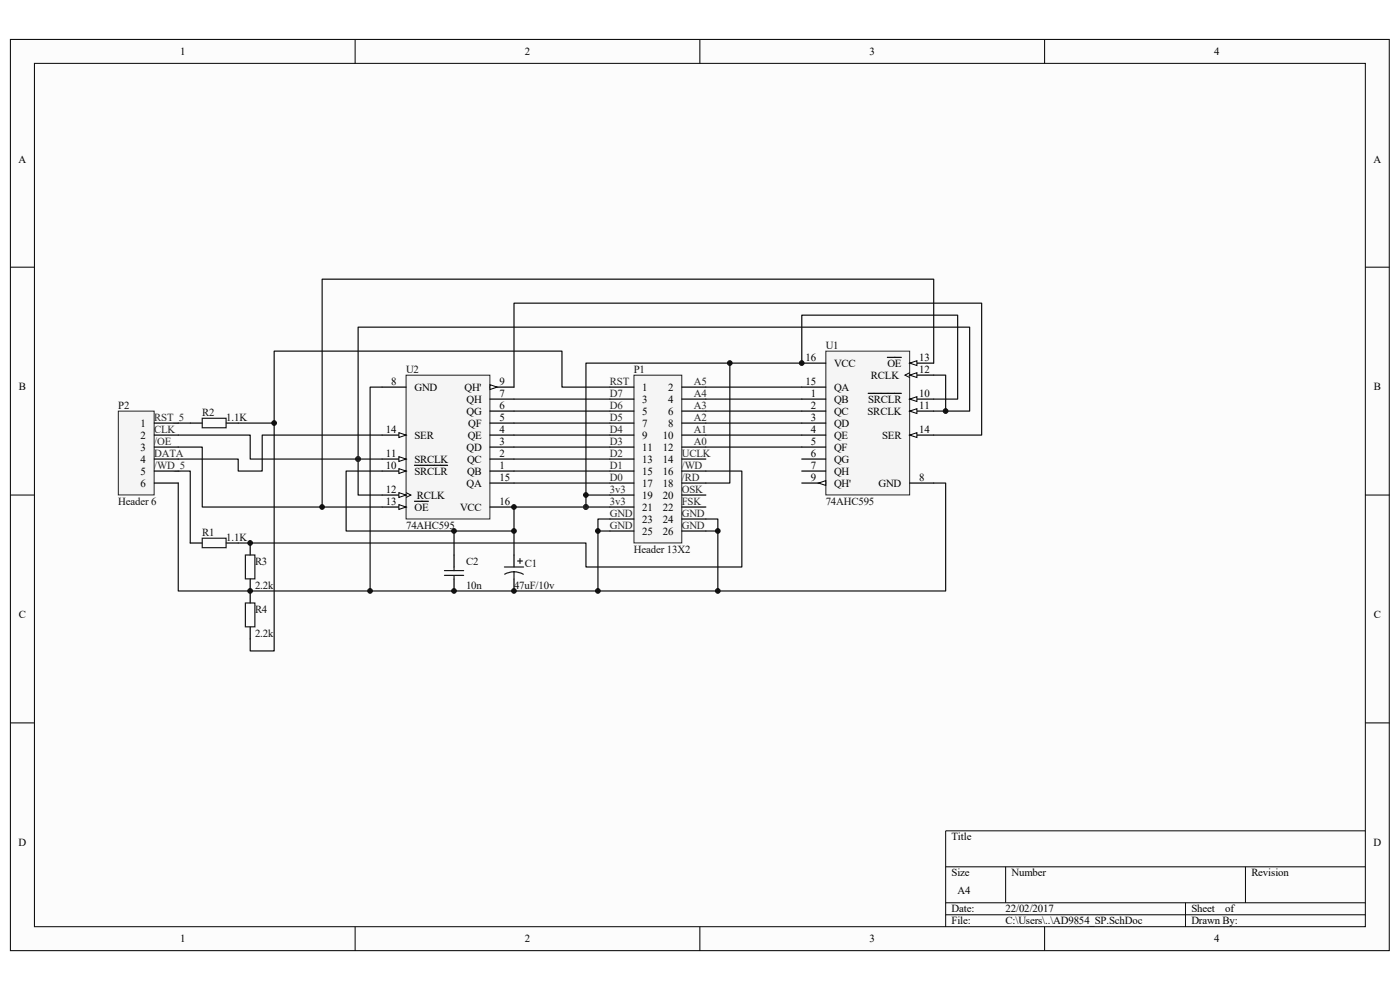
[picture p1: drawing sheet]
<svg xmlns="http://www.w3.org/2000/svg" width="297mm" height="210mm" viewBox="0 0 297 210" stroke-linecap="round" stroke-linejoin="round" font-family="sans-serif">
<path d="M2.2 8.4h292.5v193.3h-292.5z" fill="#fcfcfc"/>
<path d="M2.2 8.4h292.5v193.3h-292.5z" fill="none" stroke="#000" stroke-width=".21"/>
<path d="M7.3 13.5h282.3v183.1h-282.3z" fill="#fcfcfc"/>
<g fill="none" stroke="#000" stroke-width=".21">
<path d="M7.3 13.4h282.3v183.2h-282.3zM75.3 8.3v5.1M148.5 8.3v5.1M221.6 8.3v5.1M2.2 56.7h5.1M289.7 56.7h5M2.2 105h5.1M289.7 105h5M2.2 153.3h5.1M289.7 153.3h5M289.7 176.2h-89.1v20.4M75.3 196.6v5.1"/>
<path d="M148.5 196.6v5.1M200.6 183.9h89.1M200.6 191.5h89.1M200.6 194h89.1M213.3 183.9v7.6M221.6 196.6v5.1M251.5 191.5v5.1M264.2 183.9v7.6"/>
</g>
<g fill="#0e0e0e" stroke="#0e0e0e" stroke-width=".21">
<circle cx="76" cy="97.4" r=".5"/>
<circle cx="124.3" cy="107.5" r=".5"/>
</g>
<path d="M134.5 79.6h10.1v35.6h-10.1z" fill="#f5f5f5"/>
<path d="M134.5 79.6h10.1v35.6h-10.1z" fill="none" stroke="#262626" stroke-width=".21"/>
<g fill="none" stroke="#000" stroke-width=".25">
<path d="M129.4 82.1h5.1M129.4 84.7h5.1M129.4 87.2h5.1M129.4 89.7h5.1M129.4 92.3h5.1M129.4 94.8h5.1M129.4 97.4h5.1M129.4 99.9h5.1M144.7 82.1h5M144.7 84.7h5M144.7 87.2h5M144.7 89.7h5"/>
<path d="M144.7 92.3h5M144.7 94.8h5M144.7 97.4h5M144.7 99.9h5M129.4 102.5h5.1M129.4 105h5.1M129.4 107.6h5.1M129.4 110.1h5.1M129.4 112.6h5.1M144.7 102.5h5M144.7 105h5M144.7 107.6h5"/>
<path d="M144.7 110.1h5M144.7 112.6h5"/>
</g>
<path d="M86.2 79.6h17.7v30.5h-17.7z" fill="#f5f5f5"/>
<path d="M86.1 79.6h17.8v30.5h-17.8z" fill="none" stroke="#262626" stroke-width=".21"/>
<path d="M81.1 107.6h5" fill="none" stroke="#000" stroke-width=".25"/>
<path d="M84.6 107l1.5 .6-1.5 .5z" fill="#fcfcfc" stroke="#000" stroke-width=".21"/>
<path d="M81.1 105h5M87.9 106.3h3" fill="none" stroke="#000" stroke-width=".25"/>
<path d="M86.1 104.5l1.1 .5-1.1 .5" fill="none" stroke="#000" stroke-width=".21"/>
<path d="M84.6 104.5l1.5 .5-1.5 .5z" fill="#fcfcfc" stroke="#000" stroke-width=".21"/>
<path d="M81.1 92.3h5" fill="none" stroke="#000" stroke-width=".25"/>
<path d="M84.6 91.8l1.5 .5-1.5 .5z" fill="#fcfcfc" stroke="#000" stroke-width=".21"/>
<path d="M81.1 99.9h5" fill="none" stroke="#000" stroke-width=".25"/>
<path d="M84.6 99.4l1.5 .5-1.5 .5z" fill="#fcfcfc" stroke="#000" stroke-width=".21"/>
<path d="M81.1 97.4h5M87.9 98.7h7" fill="none" stroke="#000" stroke-width=".25"/>
<path d="M84.6 96.9l1.5 .5-1.5 .5z" fill="#fcfcfc" stroke="#000" stroke-width=".21"/>
<path d="M104 99.9h5M104 97.4h5M104 94.8h5M104 92.3h5M104 89.7h5M104 87.2h5M104 84.7h5M104 82.1h5M104 102.5h5" fill="none" stroke="#000" stroke-width=".25"/>
<path d="M104 81.6l1.5 .5-1.5 .5z" fill="#fcfcfc" stroke="#000" stroke-width=".21"/>
<path d="M81.1 82.1h5M104 107.6h5" fill="none" stroke="#000" stroke-width=".25"/>
<path d="M175.2 74.5h17.8v30.5h-17.8z" fill="#f5f5f5"/>
<path d="M175.2 74.5h17.8v30.5h-17.8z" fill="none" stroke="#262626" stroke-width=".21"/>
<path d="M193 77h5.1" fill="none" stroke="#000" stroke-width=".25"/>
<path d="M193 77l1.5-.5v1z" fill="#fcfcfc" stroke="#000" stroke-width=".21"/>
<path d="M188.3 75.8h2.9M193 79.6h5.1" fill="none" stroke="#000" stroke-width=".25"/>
<path d="M193 79.1l-1 .5 1 .5" fill="none" stroke="#000" stroke-width=".21"/>
<path d="M193 79.6l1.5-.5v1z" fill="#fcfcfc" stroke="#000" stroke-width=".21"/>
<path d="M193 92.3h5.1" fill="none" stroke="#000" stroke-width=".25"/>
<path d="M193 92.3l1.5-.5v1z" fill="#fcfcfc" stroke="#000" stroke-width=".21"/>
<path d="M193 84.7h5.1" fill="none" stroke="#000" stroke-width=".25"/>
<path d="M193 84.7l1.5-.5v1z" fill="#fcfcfc" stroke="#000" stroke-width=".21"/>
<path d="M184.2 83.4h7M193 87.2h5.1" fill="none" stroke="#000" stroke-width=".25"/>
<path d="M193 87.2l1.5-.5v1z" fill="#fcfcfc" stroke="#000" stroke-width=".21"/>
<path d="M170.1 82.1h5.1M170.1 84.7h5.1M170.1 87.2h5.1M170.1 89.7h5.1M170.1 92.3h5.1M170.1 94.8h5.1M170.1 97.4h5.1M170.1 99.9h5.1M170.1 102.5h5.1" fill="none" stroke="#000" stroke-width=".25"/>
<path d="M173.7 102.5l1.5-.5v1z" fill="#fcfcfc" stroke="#000" stroke-width=".21"/>
<path d="M170.1 77h5.1M40.4 89.7h2.5M48 89.7h2.5M40.4 115.2h2.5M48 115.2h2.5M53.1 115.2v2.5M193 102.5h5.1M53.1 122.8v5.1M53.1 133v2.5" fill="none" stroke="#000" stroke-width=".25"/>
<g fill="none" stroke="#0e0e0e" stroke-width=".25">
<path d="M154.8 77v25.5h-5.1M198.1 77v-17.8h-129.8v48.4h12.8M198.1 79.6h2.5v7.6M37.8 94.8h5.1v12.8h25.4M37.8 92.3h15.3v5.1h28M81.1 82.1h-2.6v43.3h48.3M81.1 99.9h-7.7v12.7h35.6v-5h20.4M81.1 92.3h-25.5v7.6h-5.1v-2.5h-12.7M109 82.1v-17.8h99.2v28h-10.1M109 84.7h20.4M109 87.2h20.4M109 89.7h20.4"/>
<path d="M109 92.3h20.4M109 94.8h20.4M109 97.4h20.4M109 99.9h20.4M149.7 82.1h20.4M149.7 84.7h20.4M149.7 87.2h20.4M149.7 89.7h20.4M149.7 92.3h20.4M149.7 94.8h20.4M198.1 87.2h7.6v-17.8h-129.7v35.6h5.1M109 102.5h20.4"/>
<path d="M126.8 112.6h2.6M149.7 110.1h2.6v15.3M149.7 112.6h2.6M198.1 102.5h2.5v22.9h-73.8v-15.3h2.6"/>
</g>
<g fill="#262626" stroke="#262626" stroke-width=".21">
<circle cx="76" cy="97.4" r=".5"/>
<circle cx="124.3" cy="107.5" r=".5"/>
</g>
<path d="M42.9 88.7h5.1v2h-5.1zM42.9 114.2h5.1v2h-5.1zM52.1 117.7h2v5.1h-2zM52.1 127.9h2v5.1h-2z" fill="none" stroke="#1c1c1c" stroke-width=".25"/>
<path d="M25.1 87.2h7.6v17.8h-7.6z" fill="#f5f5f5"/>
<path d="M25.1 87.2h7.6v17.8h-7.6z" fill="none" stroke="#262626" stroke-width=".21"/>
<path d="M32.7 89.7h5.1M32.7 92.3h5.1M32.7 94.8h5.1M32.7 97.4h5.1M32.7 99.9h5.1M32.7 102.5h5.1M96.3 117.7v2.6M109 117.7v2.6M96.3 122.8v2.6M109 122.8v2.6" fill="none" stroke="#000" stroke-width=".25"/>
<path d="M37.8 99.9h2.6v15.3M37.8 89.7h2.6M50.5 89.7h7.7v48.4h-5.1v-2.6M129.4 82.1h-10.2v-7.6h-61v15.2M149.7 99.9h7.7v20.4h-33.1v-5.1h-73.8M198.1 84.7h5.1v-17.8h-33.1v10.1h-45.8v28h5.1M37.8 102.5v22.9h40.7M96.3 112.6v5.1M109 112.6v5.1M124.3 105v2.6" fill="none" stroke="#0e0e0e" stroke-width=".25"/>
<path d="M109.8 119h1M110.3 118.5v1M94.3 121h4.1M94.3 122.1h4.1M96.3 120.3v.7M96.3 122.1v.7M107 120.3h4.1M109 121.3l1.3 .2 .7 .3M109 121.3l-.8 .1-1.1 .4M109 121.3v1.5" fill="none" stroke="#1c1c1c" stroke-width=".25"/>
<g fill="#0e0e0e" stroke="#0e0e0e" stroke-width=".21">
<circle cx="53.1" cy="125.3" r=".5"/>
<circle cx="53.1" cy="115.2" r=".5"/>
<circle cx="58.2" cy="89.7" r=".5"/>
<circle cx="68.3" cy="107.5" r=".5"/>
<circle cx="78.5" cy="125.3" r=".5"/>
<circle cx="96.3" cy="125.3" r=".5"/>
<circle cx="96.3" cy="112.6" r=".5"/>
<circle cx="109" cy="125.3" r=".5"/>
<circle cx="109" cy="112.6" r=".5"/>
<circle cx="109" cy="107.5" r=".5"/>
<circle cx="124.3" cy="105" r=".5"/>
<circle cx="126.8" cy="125.3" r=".5"/>
<circle cx="126.8" cy="112.6" r=".5"/>
<circle cx="152.3" cy="125.3" r=".5"/>
<circle cx="152.3" cy="112.6" r=".5"/>
<circle cx="154.8" cy="77" r=".5"/>
<circle cx="170.1" cy="77" r=".5"/>
<circle cx="200.6" cy="87.2" r=".5"/>
</g>
<g font-size="2.3">
<text x="38.2" y="11.6">1</text>
<text x="111.4" y="11.6">2</text>
<text x="184.5" y="11.6">3</text>
<text x="257.6" y="11.6">4</text>
<text x="4" y="34.5">A</text>
<text x="291.4" y="34.5">A</text>
<text x="170.9" y="76.5">16</text>
<text x="176.9" y="77.8">VCC</text>
<text x="188.2" y="77.8">OE</text>
<text x="195" y="76.5">13</text>
<text x="4" y="82.8">B</text>
<text x="83" y="81.6">8</text>
<text x="87.9" y="82.9">GND</text>
<text x="98.5" y="82.9">QH'</text>
<text x="106" y="81.6">9</text>
<text x="136.3" y="82.9">1</text>
<text x="141.7" y="82.9">2</text>
<text x="170.9" y="81.6">15</text>
<text x="176.9" y="82.9">QA</text>
<text x="184.8" y="80.3">RCLK</text>
<text x="195" y="79.1">12</text>
<text x="291.4" y="82.8">B</text>
<text x="99" y="88">QG</text>
<text x="99" y="85.4">QH</text>
<text x="106" y="89.2">5</text>
<text x="106" y="86.7">6</text>
<text x="106" y="84.1">7</text>
<text x="136.3" y="85.4">3</text>
<text x="136.3" y="88">5</text>
<text x="141.7" y="85.4">4</text>
<text x="141.7" y="88">6</text>
<text x="172" y="84.1">1</text>
<text x="172" y="86.7">2</text>
<text x="172" y="89.2">3</text>
<text x="176.9" y="85.4">QB</text>
<text x="176.9" y="88">QC</text>
<text x="184.1" y="88">SRCLK</text>
<text x="184.2" y="85.4">SRCLR</text>
<text x="195" y="84.1">10</text>
<text x="195" y="86.7">11</text>
<text x="29.8" y="90.5">1</text>
<text x="29.8" y="93.1">2</text>
<text x="29.8" y="95.6">3</text>
<text x="81.9" y="91.8">14</text>
<text x="87.9" y="93.1">SER</text>
<text x="99" y="95.6">QD</text>
<text x="99.2" y="93.1">QE</text>
<text x="99.4" y="90.5">QF</text>
<text x="106" y="94.3">3</text>
<text x="106" y="91.8">4</text>
<text x="136.3" y="90.5">7</text>
<text x="136.3" y="93.1">9</text>
<text x="136.3" y="95.6">11</text>
<text x="140.6" y="93.1">10</text>
<text x="140.6" y="95.6">12</text>
<text x="141.7" y="90.5">8</text>
<text x="172" y="91.8">4</text>
<text x="172" y="94.3">5</text>
<text x="176.9" y="90.5">QD</text>
<text x="176.9" y="93.1">QE</text>
<text x="176.9" y="95.6">QF</text>
<text x="187.1" y="93.1">SER</text>
<text x="195" y="91.8">14</text>
<text x="29.8" y="98.1">4</text>
<text x="29.8" y="100.7">5</text>
<text x="81.9" y="99.4">10</text>
<text x="81.9" y="96.9">11</text>
<text x="87.9" y="100.7">SRCLR</text>
<text x="87.9" y="98.1">SRCLK</text>
<text x="99.1" y="100.7">QB</text>
<text x="99.1" y="98.1">QC</text>
<text x="106" y="101.9">15</text>
<text x="106" y="99.4">1</text>
<text x="106" y="96.9">2</text>
<text x="136.3" y="98.1">13</text>
<text x="136.3" y="100.7">15</text>
<text x="140.6" y="98.1">14</text>
<text x="140.6" y="100.7">16</text>
<text x="172" y="96.9">6</text>
<text x="172" y="99.4">7</text>
<text x="172" y="101.9">9</text>
<text x="176.9" y="98.1">QG</text>
<text x="176.9" y="100.7">QH</text>
<text x="195" y="101.9">8</text>
<text x="29.8" y="103.2">6</text>
<text x="81.9" y="107">13</text>
<text x="81.9" y="104.5">12</text>
<text x="88.4" y="105.8">RCLK</text>
<text x="99" y="103.2">QA</text>
<text x="106" y="107">16</text>
<text x="136.3" y="103.2">17</text>
<text x="136.3" y="105.8">19</text>
<text x="140.6" y="103.2">18</text>
<text x="140.6" y="105.8">20</text>
<text x="176.9" y="103.2">QH'</text>
<text x="186.4" y="103.2">GND</text>
<text x="87.9" y="108.3">OE</text>
<text x="97.6" y="108.3">VCC</text>
<text x="136.3" y="108.3">21</text>
<text x="136.3" y="110.9">23</text>
<text x="136.3" y="113.4">25</text>
<text x="140.6" y="108.3">22</text>
<text x="140.6" y="110.9">24</text>
<text x="140.6" y="113.4">26</text>
<text x="4" y="131.2">C</text>
<text x="291.4" y="131.2">C</text>
<text x="4" y="179.5">D</text>
<text x="201.9" y="178.2">Title</text>
<text x="291.4" y="179.5">D</text>
<text x="201.9" y="185.8">Size</text>
<text x="214.6" y="185.8">Number</text>
<text x="265.5" y="185.8">Revision</text>
<text x="203.1" y="189.7">A4</text>
<text x="201.9" y="193.5">Date:</text>
<text x="201.9" y="196">File:</text>
<text x="213.3" y="193.5">22/02/2017</text>
<text x="213.3" y="196">C:\Users\..\AD9854_SP.SchDoc</text>
<text x="252.8" y="193.5">Sheet</text>
<text x="252.8" y="196">Drawn By:</text>
<text x="259.9" y="193.5">of</text>
<text x="38.2" y="199.9">1</text>
<text x="111.4" y="199.9">2</text>
<text x="184.5" y="199.9">3</text>
<text x="257.6" y="199.9">4</text>
</g>
<g font-size="2.3" fill="#0e0e0e">
<text x="175.2" y="74">U1</text>
<text x="86.1" y="79.1">U2</text>
<text x="134.5" y="79.1">P1</text>
<text x="25.1" y="86.7">P2</text>
<text x="42.9" y="88.2">R2</text>
<text x="48" y="89.2">1.1K</text>
<text x="25.1" y="107">Header 6</text>
<text x="175.2" y="107">74AHC595</text>
<text x="42.9" y="113.7">R1</text>
<text x="86.1" y="112.1">74AHC595</text>
<text x="48" y="114.7">1.1K</text>
<text x="54.1" y="119.7">R3</text>
<text x="98.9" y="119.7">C2</text>
<text x="134.5" y="117.2">Header 13X2</text>
<text x="54.1" y="124.8">2.2k</text>
<text x="98.9" y="124.8">10n</text>
<text x="109" y="124.8">47uF/10v</text>
<text x="111.3" y="120.3">C1</text>
<text x="54.1" y="129.9">R4</text>
<text x="54.1" y="135">2.2k</text>
</g>
<g font-size="2.3" fill="#262626">
<text x="129.4" y="81.6">RST</text>
<text x="147.2" y="81.6">A5</text>
<text x="32.7" y="89.2">RST_5</text>
<text x="129.4" y="84.1">D7</text>
<text x="129.4" y="86.7">D6</text>
<text x="129.4" y="89.2">D5</text>
<text x="147.2" y="84.1">A4</text>
<text x="147.2" y="86.7">A3</text>
<text x="147.2" y="89.2">A2</text>
<text x="32.7" y="94.3">/OE</text>
<text x="32.7" y="91.8">CLK</text>
<text x="129.4" y="91.8">D4</text>
<text x="129.4" y="94.3">D3</text>
<text x="147.2" y="91.8">A1</text>
<text x="147.2" y="94.3">A0</text>
<text x="32.7" y="96.9">DATA</text>
<text x="32.7" y="99.4">/WD_5</text>
<text x="129.4" y="96.9">D2</text>
<text x="129.4" y="99.4">D1</text>
<text x="129.4" y="101.9">D0</text>
<text x="144.6" y="96.9">UCLK</text>
<text x="144.6" y="99.4">/WD</text>
<text x="144.6" y="101.9">/RD</text>
<text x="129.4" y="104.5">3v3</text>
<text x="129.4" y="107">3v3</text>
<text x="144.6" y="104.5">OSK</text>
<text x="144.6" y="107">FSK</text>
<text x="129.4" y="109.6">GND</text>
<text x="129.4" y="112.1">GND</text>
<text x="144.6" y="109.6">GND</text>
<text x="144.6" y="112.1">GND</text>
</g>
</svg>
